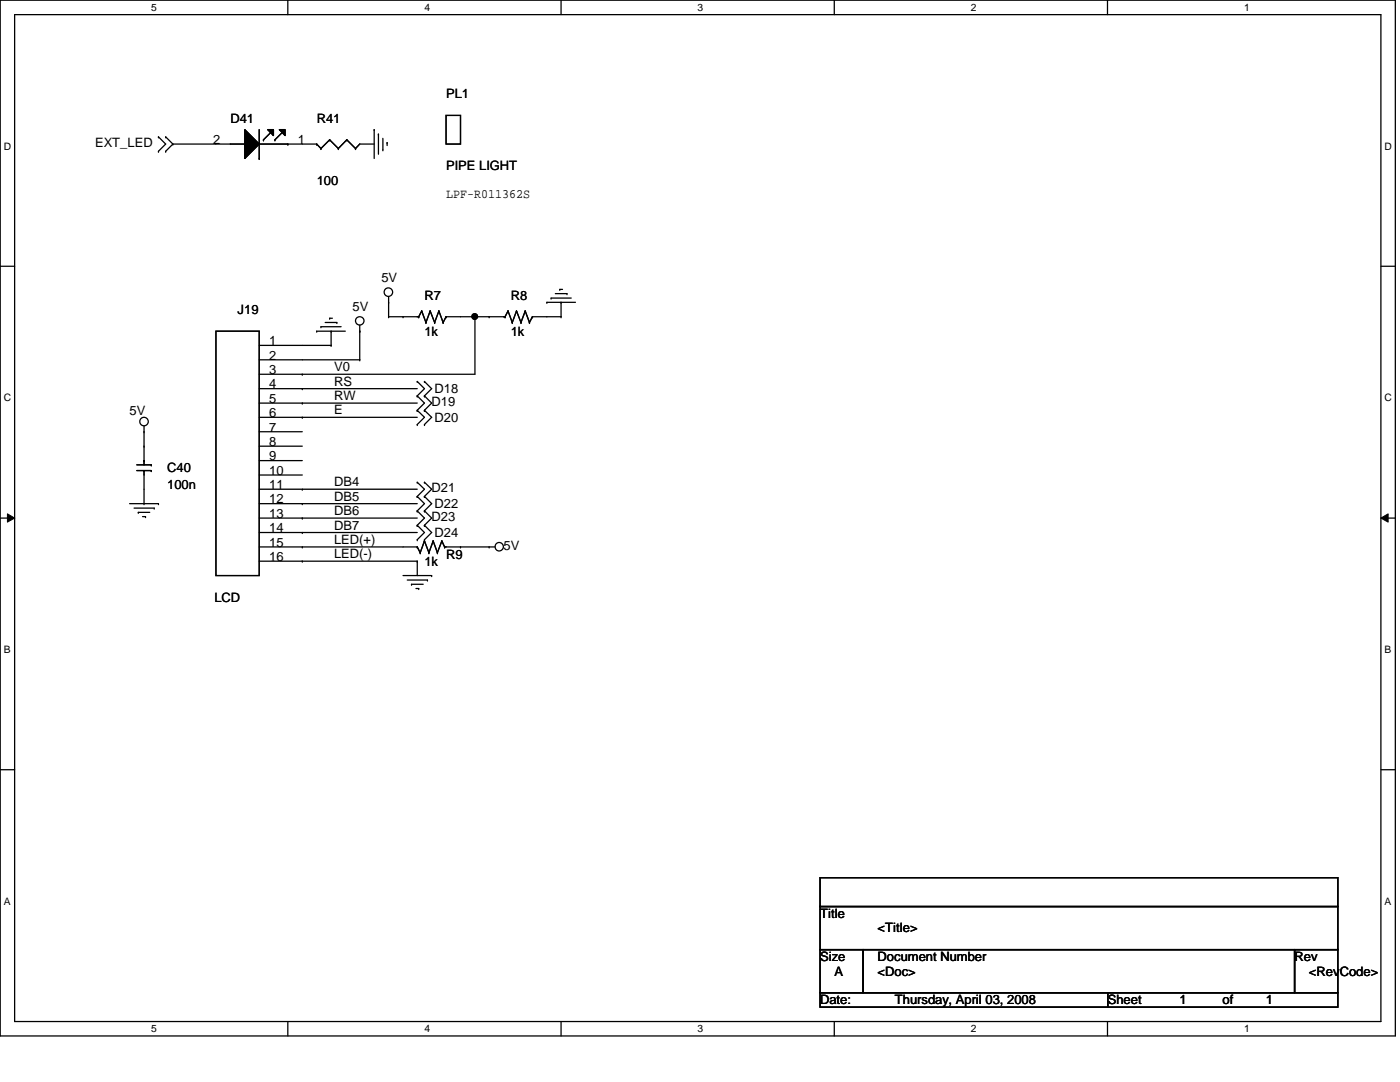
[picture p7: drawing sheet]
<svg xmlns="http://www.w3.org/2000/svg" width="279mm" height="216mm" viewBox="0 0 279 216" stroke-linecap="round" stroke-linejoin="round" font-family="sans-serif">
<path d="M0 0h278.5v206.7h-278.5zM2.9 2.9h272.7v200.9h-272.7z" fill="none" stroke="#000" stroke-width=".25"/>
<g fill="#fff">
<path d="M30.2 .3h1.1v2.3h-1.1z"/>
<path d="M30.2 204.1h1.1v2.3h-1.1z"/>
</g>
<path d="M57.4 0v2.9M57.4 203.8v2.9" fill="none" stroke="#000" stroke-width=".25"/>
<g fill="#fff">
<path d="M84.7 .3h1.1v2.3h-1.1z"/>
<path d="M84.7 204.1h1.1v2.3h-1.1z"/>
</g>
<path d="M112 0v2.9M112 203.8v2.9" fill="none" stroke="#000" stroke-width=".25"/>
<g fill="#fff">
<path d="M139.2 .3h1.1v2.3h-1.1z"/>
<path d="M139.2 204.1h1.1v2.3h-1.1z"/>
</g>
<path d="M166.5 0v2.9M166.5 203.8v2.9" fill="none" stroke="#000" stroke-width=".25"/>
<g fill="#fff">
<path d="M193.8 .3h1.1v2.3h-1.1z"/>
<path d="M193.8 204.1h1.1v2.3h-1.1z"/>
</g>
<path d="M221 0v2.9M221 203.8v2.9" fill="none" stroke="#000" stroke-width=".25"/>
<g fill="#fff">
<path d="M248.3 .3h1.1v2.3h-1.1z"/>
<path d="M248.3 204.1h1.1v2.3h-1.1z"/>
<path d="M.8 28h1.4v2.3h-1.4z"/>
<path d="M276.3 28h1.4v2.3h-1.4z"/>
<path d="M.8 78.2h1.4v2.3h-1.4z"/>
<path d="M276.3 78.2h1.4v2.3h-1.4z"/>
</g>
<path d="M0 53.1h2.9M275.6 53.1h2.9" fill="none" stroke="#000" stroke-width=".25"/>
<g fill="#fff">
<path d="M.8 128.5h1.3v2.2h-1.3z"/>
<path d="M276.3 128.5h1.3v2.2h-1.3z"/>
</g>
<path d="M0 103.4h2.9M275.6 103.4h2.9" fill="none" stroke="#000" stroke-width=".25"/>
<path d="M1.5 102.5l1.4 .9-1.4 .8zM275.6 103.4l1.4-.9v1.7z" fill="#000"/>
<path d="M1.5 102.5l1.4 .9-1.4 .8zM275.6 103.4l1.4-.9v1.7z" fill="none" stroke="#000" stroke-width=".2"/>
<g fill="#fff">
<path d="M.8 178.7h1.3v2.2h-1.3z"/>
<path d="M276.3 178.7h1.3v2.2h-1.3z"/>
</g>
<g fill="none" stroke="#000" stroke-width=".25">
<path d="M31.6 27.3h.1M31.6 30.2h.1M31.6 27.3l1.5 1.4-1.5 1.5M33.1 30.2h.1M33.1 27.3h.1M33.1 27.3l1.4 1.4M34.5 28.7h.1M34.5 28.7h14.4M34.5 28.7l-1.4 1.5M48.9 25.9l2.8 2.8-2.8 2.9zM48.9 28.7h.1M51.7 31.6h.1"/>
<path d="M51.7 28.7h11.5M51.7 25.9v5.7M52.6 27.9h.1M53.4 25.9h1.2v1.2zM54 26.5l-1.4 1.4M54.9 27.9h.1M55.8 25.9h1.1v1.2zM56.3 26.5l-1.4 1.4M57.4 28.7h.1M63.2 28.7h.1M63.2 28.7l.9 .9M64.1 29.6h.1"/>
<path d="M65.8 27.9h.1M65.8 27.9l1.7 1.7M65.8 27.9l-1.7 1.7M67.5 29.6h.1M69.2 27.9h.1M69.2 27.9l1.8 1.7M69.2 27.9l-1.7 1.7M71 29.6h.1M74.7 25.9h.1M74.7 28.7h-2.9l-.8 .9M74.7 25.9v5.7M75.5 26.8h.1"/>
<path d="M75.5 26.8v4M76.4 29.9h.1M76.4 27.6v2.3M77.3 28.4h.1M77.3 28.4v.6M89 23h2.9v5.7h-2.9zM77.6 59.2v4M110 59.5h.1M110 59.5h4M110.8 58.6h2.4M111.7 57.7h.1M111.7 57.7h.6"/>
<path d="M113.2 58.6h.1M43.1 66.1h8.6v48.8h-8.6zM51.7 77.6h31.6M51.7 68.9h14.4M51.7 71.8h20.1M60.3 74.7h.1M60.3 77.6h.1M63.2 66.1h.1M63.2 66.1h5.7M64.1 65.2h.1M64.1 65.2h4M64.9 64.3h2.3"/>
<path d="M65.8 63.5h.1M65.8 63.5h.5M66.1 68.9h.1M66.1 66.1h.1M66.1 66.1v2.8M67.2 64.3h.1M71.8 71.8h.1M71.8 66.1h.1M71.8 64.9v6.9M77.6 63.2h.1M77.6 60.3h.1M77.6 63.2h6"/>
<path d="M80.4 63.2h.1M83.3 79h.1M83.3 76.1h.1M83.3 79l1.4 1.4-1.4 1.5M83.3 76.1l1.4 1.5-1.4 1.4M83.6 63.2h.1M84.2 62.1h.1M84.2 62.1l-.6 1.1M84.2 62.1l.8 2.2M84.7 79h.1M84.7 76.1h.1M84.7 79l1.4 1.4-1.4 1.5"/>
<path d="M84.7 76.1l1.4 1.5-1.4 1.4M85 64.3h.1M85.9 62.1h.1M85.9 62.1l-.9 2.2M85.9 62.1l.8 2.2M86.7 64.3h.1M87.6 62.1h.1M87.6 62.1l-.9 2.2M87.6 62.1l.8 2.2M88.4 64.3h.1M89 63.2h.1M89 63.2h11.8"/>
<path d="M89 63.2l-.6 1.1M94.8 63.2h.1M94.8 63.2v11.5h-43.1M97.6 63.2h.1M100.8 63.2h.1M101.4 62.1h.1M101.4 62.1l-.6 1.1M101.4 62.1l.8 2.2M102.2 64.3h.1M103.1 62.1h.1M103.1 62.1l-.9 2.2M103.1 62.1l.9 2.2"/>
<path d="M104 64.3h.1M104.8 62.1h.1M104.8 62.1l-.8 2.2M104.8 62.1l.9 2.2M105.7 64.3h.1M106.3 63.2h.1M106.3 63.2h5.7M106.3 63.2l-.6 1.1M109.1 60.3h.1M109.1 60.3h5.8M112 63.2h.1M112 60.3h.1"/>
<path d="M112 60.3v2.9M27.3 93.9h2.9M27.3 92.8h2.9M28.7 89h.1M28.7 86.1h.1M28.7 91.9h.1M28.7 93.9h.1M28.7 85v7.8M28.7 93.9v6.6M30.2 93.9h.1M30.2 92.8h.1M51.7 80.4h31.6"/>
<path d="M51.7 83.3h31.6M51.7 97.6h31.6M51.7 86.1h8.6M51.7 89h8.6M51.7 91.9h8.6M51.7 94.8h8.6M60.3 80.4h.1M60.3 83.3h.1M60.3 97.6h.1M83.3 81.9h.1M83.3 84.7h.1M83.3 99.1h.1"/>
<path d="M83.3 96.2h.1M83.3 81.9l1.4 1.4-1.4 1.4M83.3 96.2l1.4 1.4-1.4 1.5M83.3 99.1l1.4 1.4-1.4 1.4M84.7 81.9h.1M84.7 84.7h.1M84.7 99.1h.1M84.7 96.2h.1M84.7 81.9l1.4 1.4-1.4 1.4M84.7 96.2l1.4 1.4-1.4 1.5M84.7 99.1l1.4 1.4-1.4 1.4M25.9 100.5h5.7"/>
<path d="M26.8 101.4h4M27.6 102.2h.1M27.6 102.2h2.3M28.4 103.1h.6M28.7 100.5h.1M29 103.1h.1M30.8 101.4h.1M31.6 100.5h.1M51.7 109.1h31.6M51.7 112h31.6M51.7 100.5h31.6M51.7 103.4h31.6"/>
<path d="M51.7 106.3h31.6M60.3 109.1h.1M60.3 112h.1M60.3 100.5h.1M60.3 103.4h.1M60.3 106.3h.1M80.4 114.9h5.7M81.3 115.7h4M82.1 116.6h.1M82.1 116.6h2.4M83 117.4h.6M83.3 112h.1"/>
<path d="M83.3 101.9h.1M83.3 104.8h.1M83.3 107.7h.1M83.3 109.1h.1M83.3 112v2.9M83.3 101.9l1.4 1.5-1.4 1.4M83.3 104.8l1.4 1.5-1.4 1.4M83.3 109.1l.6 1.2M83.6 117.4h.1M83.9 110.3h.1M84.7 101.9h.1M84.7 104.8h.1"/>
<path d="M84.7 107.7h.1M84.7 107.9h.1M84.7 101.9l1.4 1.5-1.4 1.4M84.7 104.8l1.4 1.5-1.4 1.4M84.7 107.9l.9 2.4M84.7 107.9l-.8 2.4M85.3 115.7h.1M85.6 110.3h.1M86.1 114.9h.1M86.4 107.9h.1M86.4 107.9l.9 2.4M86.4 107.9l-.8 2.4"/>
<path d="M87.3 110.3h.1M88.2 107.9h.1M88.2 107.9l.5 1.2M88.2 107.9l-.9 2.4M88.7 109.1h.1M88.7 109.1h10.1M91.9 109.1h.1M97.6 109.1h.1M0 153.6h2.9M275.6 153.6h2.9M163.7 175.1h103.3v5.8h-103.3zM163.7 180.9h103.3v8.6h-103.3z"/>
<path d="M163.7 189.5h8.6v8.6h-8.6zM163.7 198.1h57.4v2.9h-57.4zM172.3 189.5h86.1v8.6h-86.1zM221.1 198.1h45.9v2.9h-45.9zM258.4 189.5h8.6v8.6h-8.6z"/>
<circle cx="77.5" cy="58.3" r=".85"/>
<circle cx="71.8" cy="64" r=".84"/>
<circle cx="94.7" cy="63.2" r=".56"/>
<circle cx="28.7" cy="84.1" r=".85"/>
<circle cx="99.6" cy="109.1" r=".84"/>
</g>
<g fill="#000">
<path d="M48.9 25.9l2.8 2.8-2.8 2.9zM53.4 25.9h1.2v1.2zM55.8 25.9h1.1v1.2z"/>
<circle cx="94.7" cy="63.2" r=".56"/>
</g>
<g font-size="2.6">
<text x="89" y="19.6">PL1</text>
<text x="19" y="29.4">EXT_LED</text>
<text x="42.5" y="28.7">2</text>
<text x="46" y="24.5">D41</text>
<text x="59.4" y="28.7">1</text>
<text x="63.2" y="24.5">R41</text>
<text x="89" y="34">PIPE LIGHT</text>
<text x="63.2" y="36.8">100</text>
<text x="89" y="39.5">LPF-R011362S</text>
<text x="76.1" y="56.3">5V</text>
<text x="84.7" y="59.8">R7</text>
<text x="101.9" y="59.8">R8</text>
<text x="47.4" y="62.7">J19</text>
<text x="70.4" y="62.1">5V</text>
<text x="53.7" y="68.9">1</text>
<text x="53.7" y="71.8">2</text>
<text x="84.7" y="67">1k</text>
<text x="101.9" y="67">1k</text>
<text x="53.7" y="74.6">3</text>
<text x="53.7" y="77.5">4</text>
<text x="66.7" y="74.1">V0</text>
<text x="66.7" y="77">RS</text>
<text x="25.9" y="82.8">5V</text>
<text x="53.7" y="80.4">5</text>
<text x="53.7" y="83.2">6</text>
<text x="66.7" y="79.8">RW</text>
<text x="66.7" y="82.7">E</text>
<text x="86.1" y="81">D19</text>
<text x="86.7" y="78.4">D18</text>
<text x="53.7" y="86.1">7</text>
<text x="53.7" y="89">8</text>
<text x="86.7" y="84.2">D20</text>
<text x="33.4" y="94.2">C40</text>
<text x="53.7" y="91.9">9</text>
<text x="53.7" y="94.7">10</text>
<text x="33.4" y="97.7">100n</text>
<text x="53.7" y="97.6">11</text>
<text x="53.7" y="100.5">12</text>
<text x="66.7" y="97">DB4</text>
<text x="66.7" y="99.9">DB5</text>
<text x="86.1" y="98.3">D21</text>
<text x="86.7" y="101.4">D22</text>
<text x="53.7" y="103.3">13</text>
<text x="53.7" y="106.2">14</text>
<text x="66.7" y="102.8">DB6</text>
<text x="66.7" y="105.7">DB7</text>
<text x="86.1" y="104">D23</text>
<text x="86.7" y="107.1">D24</text>
<text x="53.7" y="109.1">15</text>
<text x="53.7" y="111.9">16</text>
<text x="66.7" y="108.5">LED(+)</text>
<text x="66.7" y="111.4">LED(-)</text>
<text x="84.7" y="112.9">1k</text>
<text x="89" y="111.5">R9</text>
<text x="100.5" y="109.7">5V</text>
<text x="42.8" y="120.1">LCD</text>
<text x="163.7" y="183.2">Title</text>
<text x="163.7" y="191.8">Size</text>
<text x="175.1" y="191.8">Document Number</text>
<text x="175.1" y="186.1">&lt;Title&gt;</text>
<text x="258.4" y="191.8">Rev</text>
<text x="166.5" y="194.7">A</text>
<text x="175.1" y="194.7">&lt;Doc&gt;</text>
<text x="261.2" y="194.7">&lt;RevCode&gt;</text>
<text x="163.7" y="200.4">Date:</text>
<text x="178.6" y="200.4">Thursday, April 03, 2008</text>
<text x="221.1" y="200.4">Sheet</text>
<text x="235.4" y="200.4">1</text>
<text x="244" y="200.4">of</text>
<text x="252.6" y="200.4">1</text>
</g>
<g font-size="2">
<text x="30.2" y="2.2">5</text>
<text x="84.7" y="2.2">4</text>
<text x="139.2" y="2.2">3</text>
<text x="193.8" y="2.2">2</text>
<text x="248.3" y="2.2">1</text>
<text x=".8" y="29.8">D</text>
<text x="276.3" y="29.8">D</text>
<text x=".8" y="80.1">C</text>
<text x="276.3" y="80.1">C</text>
<text x=".8" y="130.3">B</text>
<text x="276.3" y="130.3">B</text>
<text x=".8" y="180.5">A</text>
<text x="276.3" y="180.5">A</text>
<text x="30.2" y="206">5</text>
<text x="84.7" y="206">4</text>
<text x="139.2" y="206">3</text>
<text x="193.8" y="206">2</text>
<text x="248.3" y="206">1</text>
</g>
</svg>
